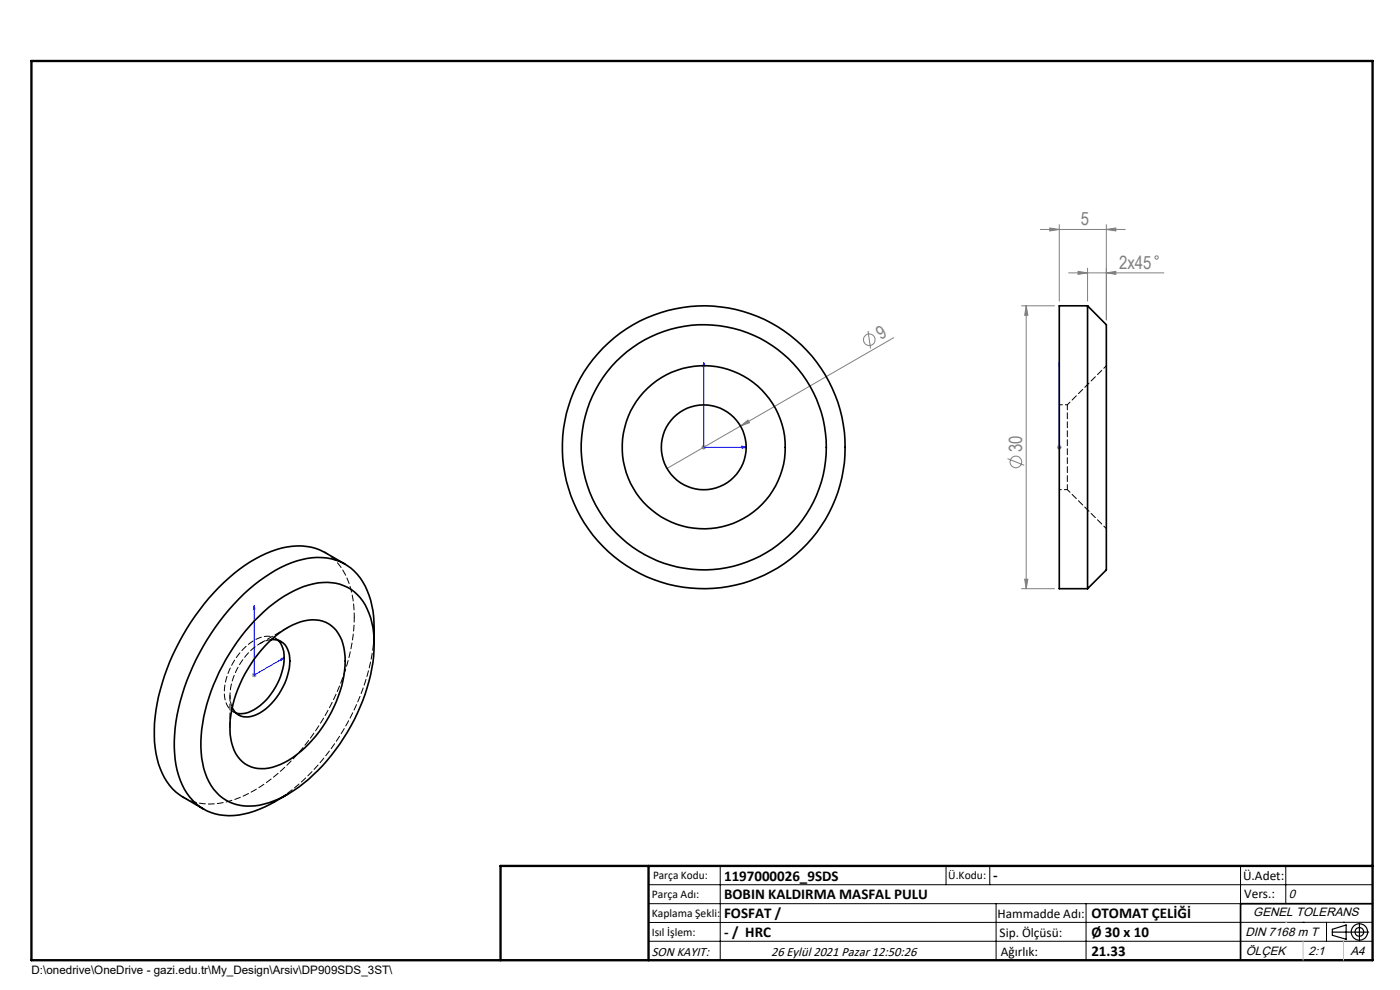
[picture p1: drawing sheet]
<svg xmlns="http://www.w3.org/2000/svg" width="297mm" height="210mm" viewBox="0 0 297 210" stroke-linecap="round" stroke-linejoin="round" font-family="sans-serif">
<g fill="none" stroke="#808080" stroke-width=".21">
<path d="M220.7 48.7h18M222.7 48.4l2 .3-2 .3zM224.7 47.7v16.2M226.7 57.9h20.2M228.7 57.6l2 .3-2 .3zM230.7 56.9v7M234.7 57.9l2-.3v.6zM234.7 48.7l2-.3v.6zM234.7 47.7v20.2M184.1 70.2l.6 3.7M189.6 71.6l-32.5 18.8M216.7 64.9h7"/>
<path d="M217.7 64.9l.4 2h-.7zM217.7 64.9v60M148.8 94.9h1M148.9 94.5l.7 .7M149.3 94.4v1M149.6 94.5l-.7 .7M157.1 90.4l1.6-1.3 .3 .6zM157.1 90.4l-15.6 9M213.7 97.3l3.6 1.4M224.2 94.9h1M224.4 94.5l.7 .7M224.7 94.4v1"/>
<path d="M225.1 94.5l-.7 .7M216.7 124.9h7M217.4 122.9h.7l-.4 2zM53.4 143.2h1M53.6 142.8l.7 .7M53.9 142.7v1M54.3 142.8l-.7 .7"/>
<circle cx="245.4" cy="54.6" r=".35"/>
<circle cx="184.4" cy="72.1" r="1.24"/>
<circle cx="215.5" cy="98" r="1.24"/>
</g>
<g fill="none" stroke="#000" stroke-width=".25">
<path d="M282.6 197.7h7.8M282.6 197.1l3-.9v3l-3-.8zM288.4 195.8v3.8M106.2 203.7h185"/>
<circle cx="288.4" cy="197.7" r="1.74"/>
<circle cx="288.4" cy="197.7" r=".93"/>
</g>
<path d="M149.3 76.9l.2 .9h-.4zM149.3 76.9v18h9M224.7 76.9v.9v-.9M224.7 76.9v18M157.4 94.6l.9 .3-.9 .2zM224.7 94.6v.5zM224.7 94.9h.1M53.9 128.5l.2 .6-.3 .2zM53.9 128.5v14.7l6.4-3.7M59.7 139.7l.6-.2-.6 .5z" fill="none" stroke="#00f" stroke-width=".21"/>
<g fill="none" stroke="#000" stroke-width=".21">
<path d="M137.6 187.7h153.6M137.6 191.7h153.6M137.6 199.7h153.6M152.8 183.7v20M200.7 183.7v4M210 183.7v4M211.3 191.7v12M230.4 191.7v12M263.2 183.7v20M272.8 183.7v8M276.4 195.6h.1M281.4 195.6v4.1"/>
<path d="M285 195.6h.1M291.2 195.6l-153.6 .1"/>
</g>
<path d="M291.2 191.7h-28v12" fill="none" stroke="#000" stroke-width=".35"/>
<path d="M6.7 12.9h284.5v190.8h-284.5zM137.6 183.7v20M291.2 183.7h-185v20" fill="none" stroke="#000" stroke-width=".5"/>
<path d="M276.4 199.7v4M285 199.7v4" fill="none" stroke="#c0c0c0" stroke-width=".21"/>
<path d="M272.8 195.6h.1" fill="none" stroke="#c0c0c0" stroke-width=".25"/>
<g fill="#00f">
<path d="M157.4 94.6l.9 .3-.9 .2zM149.3 76.9l.2 .9h-.4z"/>
<path d="M59.7 139.7l.6-.2-.6 .5zM53.9 128.5l.2 .6-.3 .2z"/>
<path d="M224.7 94.6v.5zM224.7 76.9v.9z"/>
</g>
<g fill="#808080">
<path d="M157.1 90.4l1.6-1.3 .3 .6z"/>
<path d="M234.7 57.9l2-.3v.6zM228.7 57.6l2 .3-2 .3z"/>
<path d="M217.7 64.9l.4 2h-.7zM217.4 122.9h.7l-.4 2z"/>
<path d="M222.7 48.4l2 .3-2 .3zM234.7 48.7l2-.3v.6z"/>
</g>
<g fill="none" stroke="#000" stroke-width=".35">
<path d="M230.7 64.9v60M230.7 64.9h-6v60h6M230.7 64.9l4 4v52l-4 4M73.2 119.7l-4.3-2.5a13.1 13.1 0 0 0-11.3-.3 35.6 35.6 0 0 0-15.2 12.5 46 46 0 0 0-9.7 25.4 17.3 17.3 0 0 0 3.9 12.5l2.2 1.8 4.4 2.5M54 131.6a25.5 25.5 0 0 1 12.5-7.7 9.5 9.5 0 0 1 11.8 6.2 24.1 24.1 0 0 1 0 14.4 41.5 41.5 0 0 1-16 23.2 15.7 15.7 0 0 1-12 3 10.3 10.3 0 0 1-7.3-8.8 29.6 29.6 0 0 1 2.3-16.6 45.3 45.3 0 0 1 8.7-13.7zM57 136.2a13.9 13.9 0 0 1 10-4.7 6.6 6.6 0 0 1 6 5.9 22.8 22.8 0 0 1-3.9 15.8 21.4 21.4 0 0 1-11.3 9.6 6.6 6.6 0 0 1-8.7-5.2 21.9 21.9 0 0 1 3.5-15.7l1.3-2.1zM57.6 135.7a3.5 3.5 0 0 1 3.8 3.1 13.5 13.5 0 0 1-5.7 12 5.1 5.1 0 0 1-5.1 .9l-.8-.7-.6-.9M59 135.8a6.1 6.1 0 0 1 1 6 13.6 13.6 0 0 1-7.3 9.3l-1.8 .3-.8-.1M79.4 136.7v-3.3a16.7 16.7 0 0 0-4.3-12.3 11.5 11.5 0 0 0-11-2.4 30.5 30.5 0 0 0-14.5 9.5 48 48 0 0 0-12.6 27.7 19.9 19.9 0 0 0 2.7 12.4 10.9 10.9 0 0 0 12 4.4l2.2-.6 2.3-.9 4.8-2.7"/>
<circle cx="149.3" cy="94.9" r="17.3"/>
<circle cx="149.3" cy="94.9" r="30"/>
<circle cx="149.3" cy="94.9" r="26"/>
<circle cx="149.3" cy="94.9" r="9"/>
</g>
<path d="M226.4 85.9v18M38.9 169.1a13.4 13.4 0 0 0 11.9 .1 39.2 39.2 0 0 0 17-15.5 44.4 44.4 0 0 0 7.4-22.8" fill="none" stroke="#000" stroke-width=".21" stroke-dasharray="1.3 .6" stroke-dashoffset=".2"/>
<path d="M234.7 77.6l-8.3 8.3M226.4 103.9l8.3 8.3M79.4 133.4a45.9 45.9 0 0 1-10.1 26.7 39.7 39.7 0 0 1-11.1 10" fill="none" stroke="#000" stroke-width=".21" stroke-dasharray="1.3 .6" stroke-dashoffset=".5"/>
<path d="M226.4 85.9h-1.7M224.7 103.9h1.7" fill="none" stroke="#000" stroke-width=".21" stroke-dasharray="1.3 .6" stroke-dashoffset=".8"/>
<path d="M75.2 130.9a16.7 16.7 0 0 0-4.3-12.2l-2-1.5" fill="none" stroke="#000" stroke-width=".21" stroke-dasharray="1.3 .6" stroke-dashoffset=".4"/>
<path d="M57.6 135.7a9.8 9.8 0 0 0-6.5 4.8 11.6 11.6 0 0 0-2 9l.2 .6M59 135.8a4.1 4.1 0 0 0-5.1 0 13.9 13.9 0 0 0-6.3 11.7 3.9 3.9 0 0 0 2.5 3.7" fill="none" stroke="#000" stroke-width=".21" stroke-dasharray="1.3 .6"/>
<path d="M61 133.1l-5.9 3.4M48.8 147.5v6.8" fill="none" stroke="#000" stroke-width=".21" stroke-dasharray="1.3 .6" stroke-dashoffset=".1"/>
<path d="M59.6 136.1l-1.2-.7M49.4 151l1.2 .7" fill="none" stroke="#000" stroke-width=".21" stroke-dasharray="1.3 .6" stroke-dashoffset=".7"/>
<g font-size="3.9" fill="#808080">
<text x="229.3" y="47.8">5</text>
<text x="237.4" y="57">2x45</text>
<text x="186.9" y="72.2" transform="rotate(-30 186.9 72.2)">9</text>
<text x="216.9" y="95.9" transform="rotate(-90 216.9 95.9)">30</text>
</g>
<g font-size="3.2">
<text x="153.6" y="186.8">1197000026_9SDS</text>
<text x="153.6" y="190.8">BOBIN KALDIRMA MASFAL PULU</text>
<text x="210.7" y="186.6">-</text>
<text x="153.6" y="194.8">FOSFAT /</text>
<text x="231.5" y="194.8">OTOMAT ÇELİĞİ</text>
<text x="153.6" y="198.8">- / HRC</text>
<text x="231.5" y="198.7">Ø 30 x 10</text>
<text x="231.5" y="202.8">21.33</text>
</g>
<g font-size="2.8">
<text x="263.7" y="186.7">Ü.Adet:</text>
<text x="263.9" y="190.5">Vers.:</text>
<text x="211.6" y="194.8">Hammadde Adı:</text>
<text x="138.3" y="202.8">SON KAYIT:</text>
<text x="163.6" y="202.8">26 Eylül 2021 Pazar 12:50:26</text>
<text x="212.1" y="198.7">Sip. Ölçüsü:</text>
<text x="212.3" y="202.7">Ağırlık:</text>
</g>
<g font-size="2.6">
<text x="273.4" y="190.4">0</text>
<text x="265.9" y="194.4">GENEL TOLERANS</text>
<text x="264.2" y="198.5">DIN 7168 m T</text>
<text x="264.3" y="202.6">ÖLÇEK</text>
<text x="277.6" y="202.6">2:1</text>
<text x="286.5" y="202.6">A4</text>
</g>
<g font-size="2.5">
<text x="138.3" y="190.5">Parça Adı:</text>
<text x="138.5" y="186.5">Parça Kodu:</text>
<text x="201.2" y="186.5">Ü.Kodu:</text>
<text x="138.3" y="194.5">Kaplama Şekli:</text>
<text x="138.3" y="198.6">Isıl İşlem:</text>
<text x="6.7" y="206.7">D:\onedrive\OneDrive - gazi.edu.tr\My_Design\Arsiv\DP909SDS_3ST\</text>
</g>
</svg>
